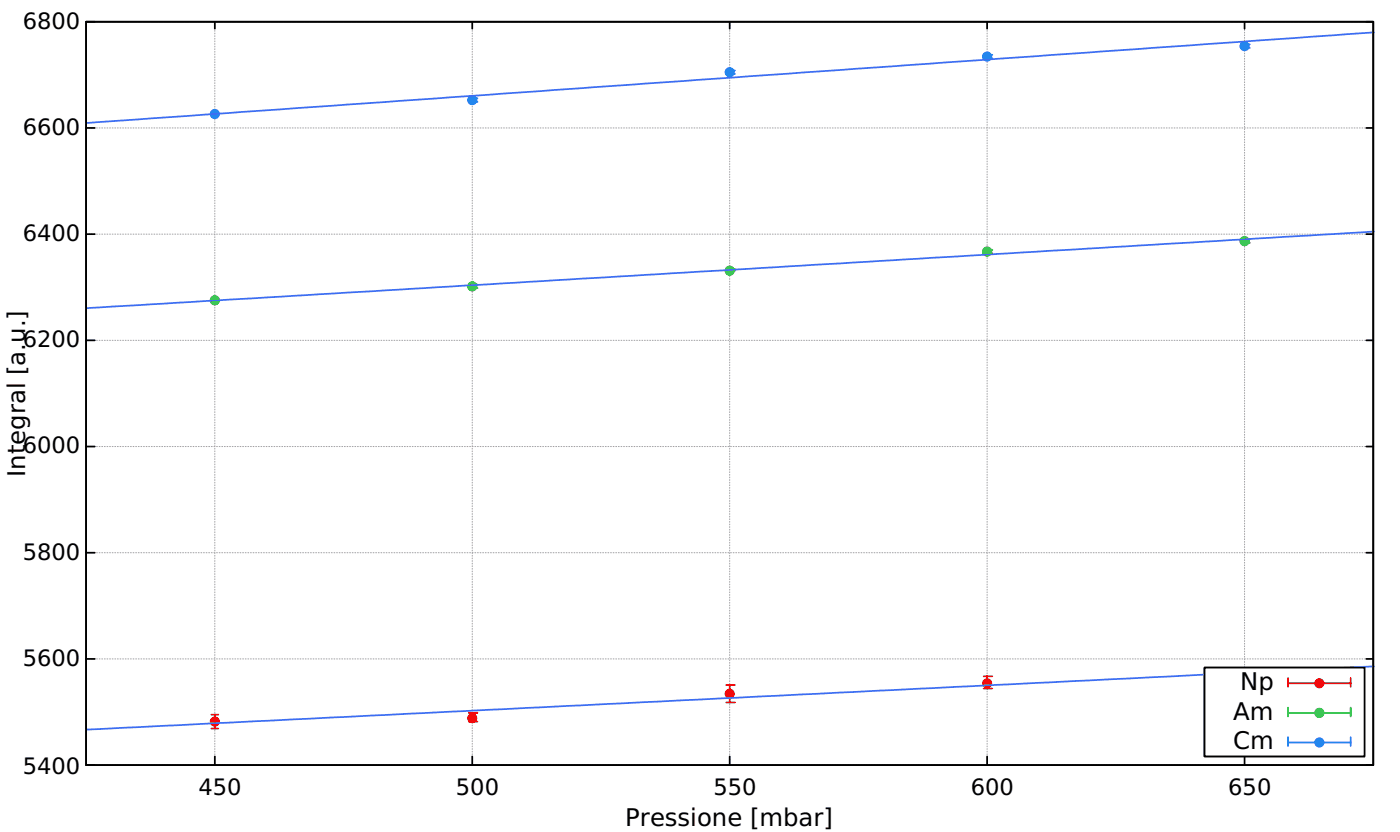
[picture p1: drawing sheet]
<svg xmlns="http://www.w3.org/2000/svg" width="284mm" height="169mm" viewBox="0 0 284 169" stroke-linecap="round" stroke-linejoin="round" font-family="sans-serif">
<g fill="none" stroke="#a0a0a4" stroke-width=".2" stroke-dasharray=".2 .4">
<path d="M17.5 4.4h261.1M17.5 25.9h261.1M17.5 47.5h261.1M17.5 69h261.1M17.5 90.5h261.1M17.5 112h261.1M17.5 133.5h261.1M252.5 135.3v-130.9M17.5 155.1h261.1M43.6 155.1v-150.7M95.8 155.1v-150.7M148 155.1v-150.7"/>
<path d="M200.2 155.1v-150.7M252.5 155.1v-1.8"/>
</g>
<g fill="none" stroke="#000" stroke-width=".35">
<path d="M17.5 4.4h261.1v150.7h-261.1zM17.5 4.4h1.7M43.6 4.4v1.4M95.8 4.4v1.4M148 4.4v1.4M200.2 4.4v1.4M252.5 4.4v1.4M277.2 4.4h1.4M17.5 25.9h1.7M277.2 25.9h1.4M17.5 47.5h1.7M277.2 47.5h1.4"/>
<path d="M17.5 69h1.7M277.2 69h1.4M17.5 90.5h1.7M277.2 90.5h1.4M17.5 112h1.7M277.2 112h1.4M17.5 133.5h1.7M244.3 135.3h32.5v18h-32.5zM277.2 133.5h1.4M17.5 155.1h1.7M43.6 153.3v1.8M95.8 153.3v1.8"/>
<path d="M148 153.3v1.8M200.2 153.3v1.8M252.5 153.3v1.8M277.2 155.1h1.4"/>
</g>
<g fill="none" stroke="#f00" stroke-width=".35">
<path d="M147.3 138.8h1.8M148 138.8v3.6M199.5 139.5h1.8M199.5 137.1h1.8M200.2 137.1v2.4M251.7 137.8h1.8M251.7 136h1.8M252.5 136v1.8M42.9 147.7h1.4M42.9 144.8h1.4M43.6 144.8v2.9M95.1 146.3h1.8"/>
<path d="M95.1 144.5h1.8M95.8 144.5v1.8M147.3 142.4h1.8"/>
</g>
<g fill="#f00" stroke="#f00" stroke-width=".35">
<circle cx="252.5" cy="136.7" r=".85"/>
<circle cx="200.2" cy="138.5" r=".85"/>
<circle cx="148" cy="140.6" r=".85"/>
<circle cx="95.8" cy="145.5" r=".85"/>
<circle cx="43.6" cy="146.3" r=".85"/>
</g>
<g fill="none" stroke="#00c000" stroke-width=".35">
<path d="M95.1 58.4h1.8M95.1 57.7h1.8M95.8 57.7v.7M147.3 54.9h1.8M147.3 54.5h1.8M148 54.5v.4M199.5 51.3h1.8M199.5 50.6h1.8M200.2 50.6v.7M251.7 49.2h1.8M251.7 48.5h1.8M252.5 48.5v.7"/>
<path d="M42.9 61.2h1.4M42.9 60.5h1.4M43.6 60.5v.7"/>
</g>
<g fill="#00c000" stroke="#00c000" stroke-width=".35">
<circle cx="252.5" cy="48.9" r=".85"/>
<circle cx="200.2" cy="51" r=".85"/>
<circle cx="148" cy="54.9" r=".85"/>
<circle cx="95.8" cy="58" r=".85"/>
<circle cx="43.6" cy="60.9" r=".85"/>
</g>
<g fill="none" stroke="#0080ff" stroke-width=".35">
<path d="M95.1 19.9h1.8M95.8 19.9v.7M147.3 15h1.8M147.3 14.3h1.8M148 14.3v.7M199.5 11.8h1.8M199.5 11.1h1.8M200.2 11.1v.7M251.7 9.7h1.8M251.7 9h1.8M252.5 9v.7M42.9 23.5h1.4"/>
<path d="M42.9 22.8h1.4M43.6 22.8v.7M95.1 20.6h1.8"/>
</g>
<g fill="#0080ff" stroke="#0080ff" stroke-width=".35">
<circle cx="252.5" cy="9.4" r=".85"/>
<circle cx="200.2" cy="11.5" r=".85"/>
<circle cx="148" cy="14.6" r=".85"/>
<circle cx="95.8" cy="20.3" r=".85"/>
<circle cx="43.6" cy="23.1" r=".85"/>
</g>
<path d="M278.7 6.6l-261.2 18.3M278.7 46.9l-261.2 15.6M278.7 135.1l-261.2 12.8" fill="none" stroke="#3d6df2" stroke-width=".35"/>
<path d="M244.2 135.5h32.8v18h-32.8z" fill="#fff"/>
<path d="M17.5 4.4h261.1v150.7h-261.1zM244.3 135.3h32.5v18h-32.5z" fill="none" stroke="#000" stroke-width=".35"/>
<path d="M261.3 138.5h12.7M261.3 137.4v1.8M274 137.4v1.8" fill="none" stroke="#f00" stroke-width=".35"/>
<circle cx="267.6" cy="138.5" r=".85" fill="#f00" stroke="#f00" stroke-width=".35"/>
<path d="M261.3 144.5h12.7M261.3 143.4v1.8M274 143.4v1.8" fill="none" stroke="#00c000" stroke-width=".35"/>
<circle cx="267.6" cy="144.5" r=".85" fill="#00c000" stroke="#00c000" stroke-width=".35"/>
<path d="M261.3 150.5h12.7M261.3 149.4v1.8M274 149.4v1.8" fill="none" stroke="#0080ff" stroke-width=".35"/>
<circle cx="267.6" cy="150.5" r=".85" fill="#0080ff" stroke="#0080ff" stroke-width=".35"/>
<g font-size="4.9">
<text x="5.1" y="96.7" transform="rotate(-90 5.1 96.7)">Integral [a.u.]</text>
<text x="251.6" y="139.9">Np</text>
<text x="250.2" y="145.9">Am</text>
<text x="250.2" y="151.9">Cm</text>
<text x="126.8" y="167.4">Pressione [mbar]</text>
</g>
<g font-size="4.6">
<text x="4.6" y="5.8">6800</text>
<text x="4.6" y="27.3">6600</text>
<text x="4.6" y="48.9">6400</text>
<text x="4.6" y="70.4">6200</text>
<text x="4.6" y="91.9">6000</text>
<text x="4.6" y="113.4">5800</text>
<text x="4.6" y="135">5600</text>
<text x="4.6" y="156.8">5400</text>
<text x="40.3" y="161.1">450</text>
<text x="92.5" y="161.1">500</text>
<text x="144.7" y="161.1">550</text>
<text x="196.9" y="161.1">600</text>
<text x="249.1" y="161.1">650</text>
</g>
</svg>
